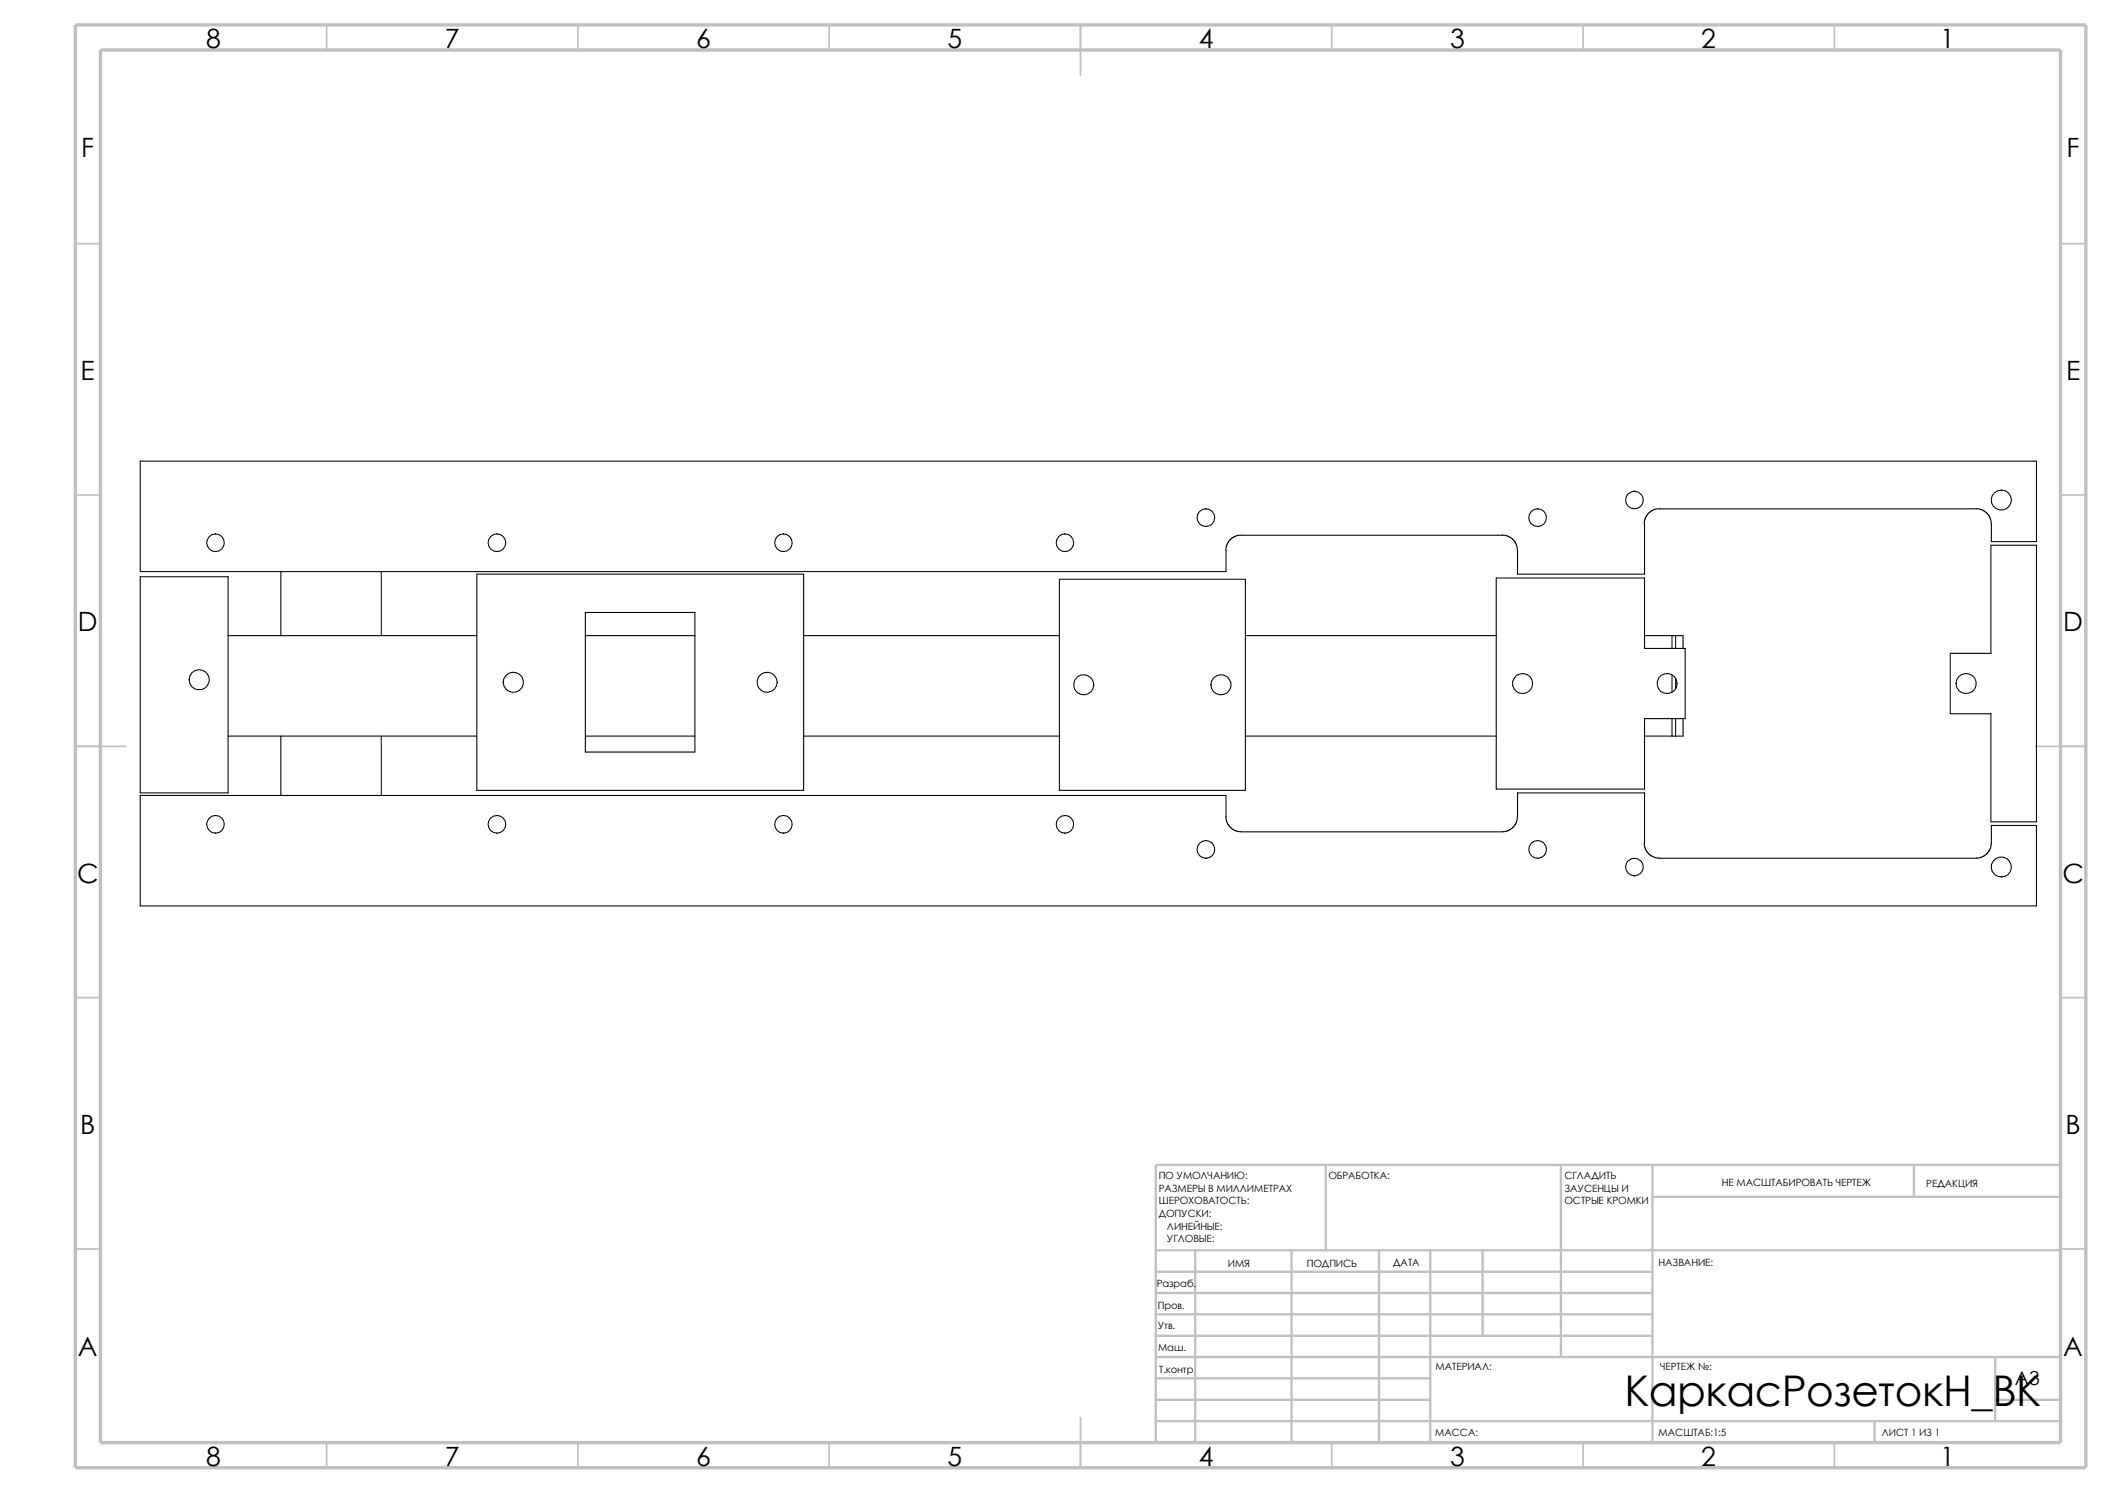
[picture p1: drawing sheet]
<svg xmlns="http://www.w3.org/2000/svg" width="420mm" height="297mm" viewBox="0 0 420 297" stroke-linecap="round" stroke-linejoin="round" font-family="sans-serif">
<g fill="none" stroke="#c0c0c0" stroke-width=".34">
<path d="M65 5v4.9M115 5v4.9M165 5v4.9M215 5v9.9M265 5v4.9M315 5v4.9M365 5v4.9M15 48.5h5M410 48.5h5M15 98.5h5M410 98.5h5M15 148.5h10"/>
<path d="M405 148.5h10M15 198.5h5M410 198.5h5M15 248.5h5M410 248.5h5M65 287v5M115 287v5M165 287v5M215 282v10M265 287v5M315 287v5M365 287v5"/>
</g>
<g fill="none" stroke="#c0c0c0" stroke-width=".47">
<path d="M263.8 231.7v17M310.6 231.7v38.3M328.8 238.1h81.2M328.8 231.7v55.3M380.8 231.7v6.4M410 231.7h-180v55.3M230 248.7h180M230 253h98.8M230 257.2h98.8M237.8 248.7v38.3M257 248.7v38.3M274.4 248.7v38.3"/>
<path d="M284.6 248.7v38.3M295 248.7v17M230 278.5h54.6M230 270h180M230 274.2h54.6M230 261.5h98.8M230 265.7h98.8M397 278.5h13M397 270v12.7M230 282.7h180M373 282.7v4.3"/>
</g>
<path d="M15 5h400v287h-400zM20 9.9h390v277.1h-390z" fill="none" stroke="#c0c0c0" stroke-width=".68" stroke-linecap="butt"/>
<g fill="none" stroke="#000" stroke-width=".21">
<path d="M27.9 114.7h17.5v43h-17.5zM55.9 113.7v12.7M75.9 113.7v12.7M94.9 114.2h65v43h-65zM210.8 115.2h37v42h-37zM297.7 115h29.5v14h8.1v14h-8.1v14h-29.5zM298.9 106.5h-52.5l-1 .3-.8 .6-.5 1.1-.2 1M327.2 104.2v10h-25.3v-4.7l-.1-1-.5-.8-.6-.7-.8-.4-1-.2M393.2 101.2l1 .1 .6 .4 .6 .5 .5 .7 .3 1.3v3.5h9v-16h-377.3v22h216v-4.2M393.2 101.2h-63.6l-.9 .4-.8 .6-.6 1-.2 1M396.1 108.5h9.1v55h-9.1v-21.5h-8.1v-12h8.1zM45.4 126.4h49.5"/>
<path d="M116.5 121.8h21.8v27.8h-21.8zM116.5 126.4h21.8M159.9 126.4h50.9M247.8 126.4h49.9M327.2 126.4h5.5M332.7 126.4h.7M332.7 126.4v2.6M332.7 134.2v3.5M333.4 126.4h1.5v2.6M333.4 126.4v2.6M333.4 134.9v2.1M45.4 146.4h49.5"/>
<path d="M55.9 146.4v11.8M75.9 146.4v11.8M116.5 146.4h21.8M159.9 146.4h50.9M247.8 146.4h49.9M332.7 143v3.4M333.4 143v3.4M334.9 143v3.4h-7.7M243.9 162.5l.3 1.2 .7 1 1 .6 1 .2h52l1-.2 .8-.4 .6-.6 .5-.9 .1-.9v-4.8h25.3v10M243.9 162.5v-4.3h-216v22h377.3v-16h-9v3.5l-.3 1.3-.5 .7-.6 .5-.6 .4-1 .1h-63l-1.1-.1-1-.6-.7-1-.3-1.3"/>
<circle cx="325.2" cy="99.5" r="1.76"/>
<circle cx="398.2" cy="99.5" r="1.99"/>
<circle cx="42.9" cy="108" r="1.75"/>
<circle cx="98.9" cy="108" r="1.76"/>
<circle cx="155.9" cy="108" r="1.75"/>
<circle cx="211.9" cy="108" r="1.75"/>
<circle cx="239.9" cy="103" r="1.76"/>
<circle cx="305.9" cy="103" r="1.76"/>
<circle cx="39.6" cy="135.2" r="2"/>
<circle cx="102.1" cy="135.7" r="2.01"/>
<circle cx="152.6" cy="135.7" r="2"/>
<circle cx="215.6" cy="136.2" r="2.02"/>
<circle cx="242.9" cy="136.2" r="2"/>
<circle cx="302.9" cy="136" r="2"/>
<circle cx="331.7" cy="136" r="2"/>
<circle cx="391.2" cy="136" r="2"/>
<circle cx="42.9" cy="164" r="1.75"/>
<circle cx="98.9" cy="164" r="1.76"/>
<circle cx="155.9" cy="164" r="1.75"/>
<circle cx="211.9" cy="164" r="1.75"/>
<circle cx="239.9" cy="169" r="1.76"/>
<circle cx="305.9" cy="169" r="1.76"/>
<circle cx="325.2" cy="172.5" r="1.76"/>
<circle cx="398.2" cy="172.5" r="1.99"/>
</g>
<text font-size="8.4" x="323.2" y="279.7">КаркасРозетокH_ВК</text>
<g font-size="5.3">
<text x="41" y="9.6">8</text>
<text x="88.5" y="9.6">7</text>
<text x="138.5" y="9.6">6</text>
<text x="188.5" y="9.6">5</text>
<text x="238.5" y="9.6">4</text>
<text x="288.5" y="9.6">3</text>
<text x="338.5" y="9.6">2</text>
<text x="386" y="9.6">1</text>
<text x="16.2" y="31.3">F</text>
<text x="411.2" y="31.3">F</text>
<text x="16" y="75.6">E</text>
<text x="411.1" y="75.6">E</text>
<text x="15.5" y="125.6">D</text>
<text x="410.5" y="125.6">D</text>
<text x="15.3" y="175.6">C</text>
<text x="410.3" y="175.6">C</text>
<text x="16" y="225.6">B</text>
<text x="411" y="225.6">B</text>
<text x="15.5" y="269.8">A</text>
<text x="410.5" y="269.8">A</text>
<text x="41" y="291.5">8</text>
<text x="88.5" y="291.5">7</text>
<text x="138.5" y="291.5">6</text>
<text x="188.5" y="291.5">5</text>
<text x="238.5" y="291.5">4</text>
<text x="288.5" y="291.5">3</text>
<text x="338.5" y="291.5">2</text>
<text x="386" y="291.5">1</text>
</g>
<text font-size="3.9" x="400.9" y="275.5">A3</text>
<g font-size="2">
<text x="230.5" y="234.6">ПО УМОЛЧАНИЮ:</text>
<text x="230.5" y="237.1">РАЗМЕРЫ В МИЛЛИМЕТРАХ</text>
<text x="230.5" y="239.6">ШЕРОХОВАТОСТЬ:</text>
<text x="264.3" y="234.6">ОБРАБОТКА:</text>
<text x="311.3" y="234.5">СГЛАДИТЬ</text>
<text x="311.3" y="239.5">ОСТРЫЕ КРОМКИ</text>
<text x="311.3" y="237">ЗАУСЕНЦЫ И</text>
<text x="342.6" y="236">НЕ МАСШТАБИРОВАТЬ ЧЕРТЕЖ</text>
<text x="383.3" y="236.2">РЕДАКЦИЯ</text>
<text x="230.5" y="242.1">ДОПУСКИ:</text>
<text x="232.2" y="244.6">ЛИНЕЙНЫЕ:</text>
<text x="232.2" y="247.1">УГЛОВЫЕ:</text>
<text x="260" y="252">ПОДПИСЬ</text>
<text x="277.2" y="251.9">ДАТА</text>
<text x="330" y="251.9">НАЗВАНИЕ:</text>
<text x="230.1" y="256.1">Разраб.</text>
<text x="244.3" y="252">ИМЯ</text>
<text x="230.4" y="260.4">Пров.</text>
<text x="230.4" y="264.5">Утв.</text>
<text x="230.4" y="268.8">Маш.</text>
<text x="230.6" y="273.2">Т.контр</text>
<text x="285.6" y="272.5">МАТЕРИАЛ:</text>
<text x="330.3" y="272.5">ЧЕРТЕЖ №:</text>
<text x="285.6" y="285.6">МАССА:</text>
<text x="330" y="285.6">МАСШТАБ:1:5</text>
<text x="374.4" y="285.6">ЛИСТ 1 ИЗ 1</text>
</g>
</svg>
